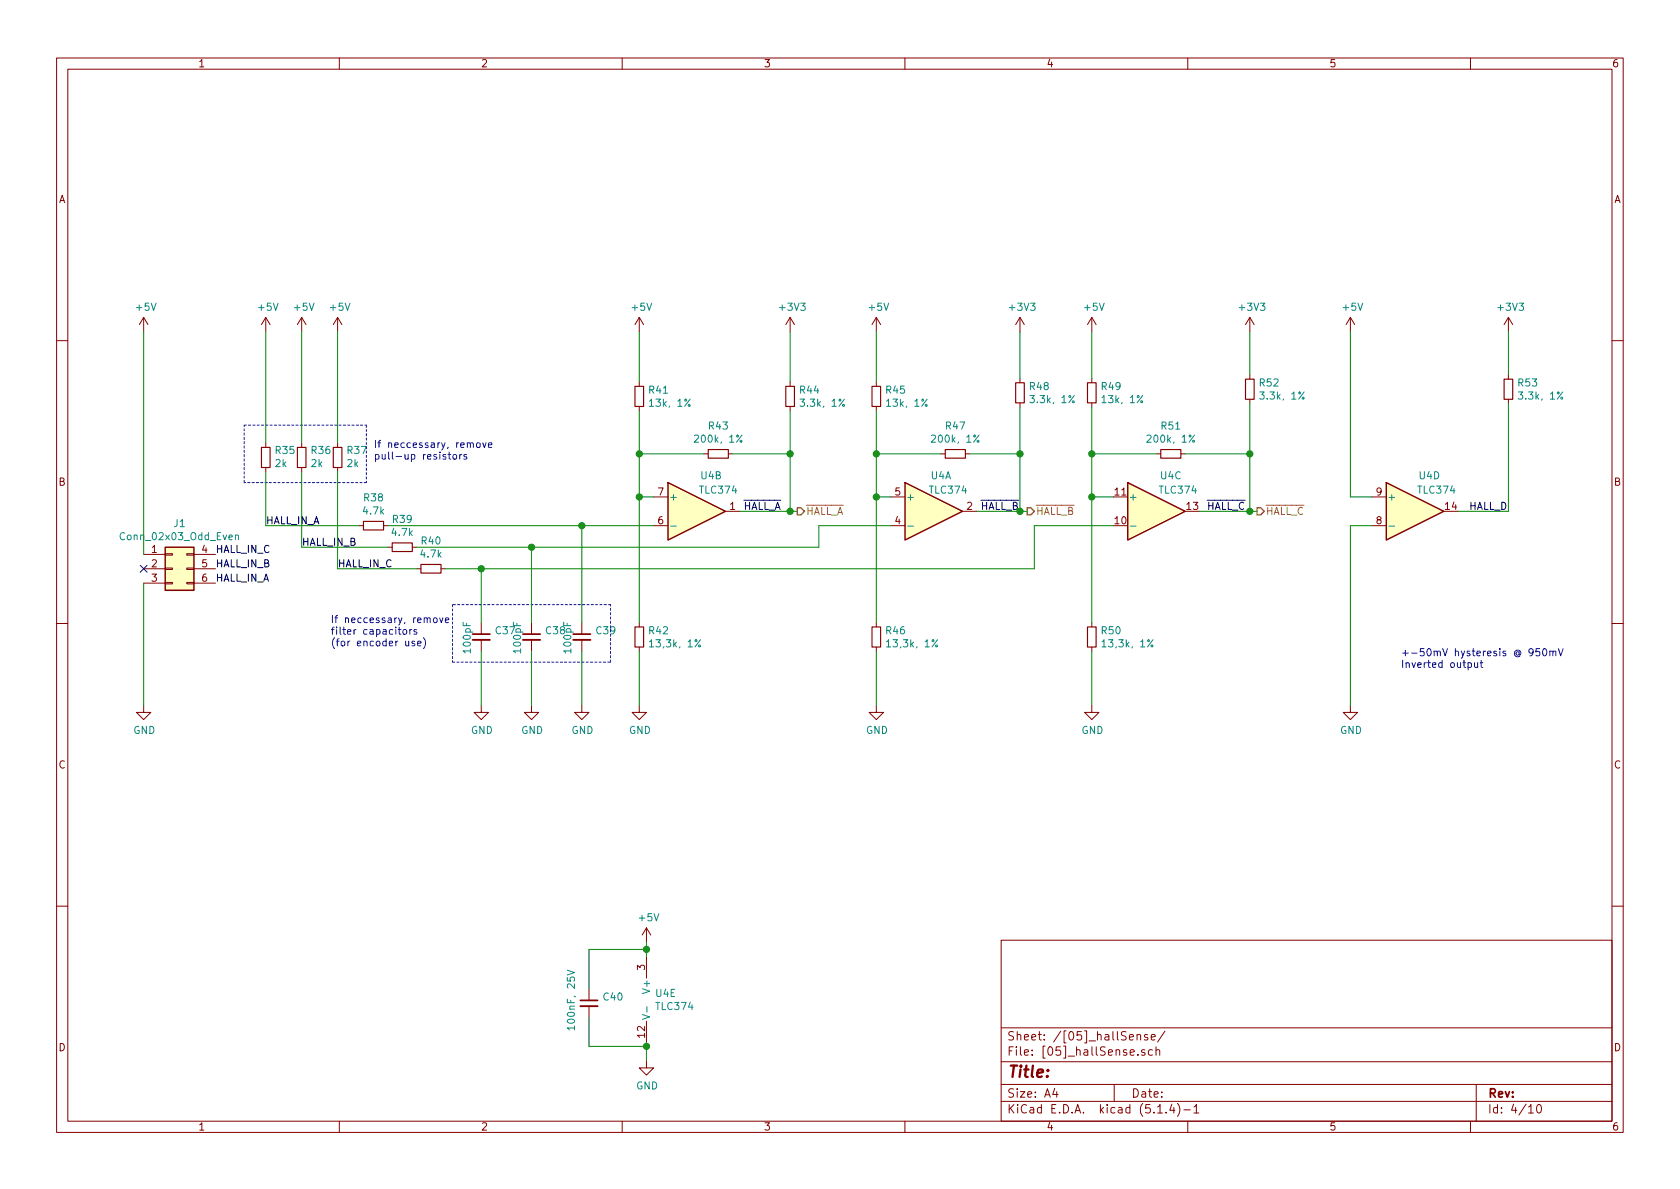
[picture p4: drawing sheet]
EESchema Schematic File Version 4
LIBS:FER_ESC_v2r1-cache
EELAYER 30 0
EELAYER END
$Descr A4 11693 8268
encoding utf-8
Sheet 4 10
Title ""
Date ""
Rev ""
Comp ""
Comment1 ""
Comment2 ""
Comment3 ""
Comment4 ""
$EndDescr
Wire Wire Line
	3100 3950 3350 3950
$Comp
L power:+5V #PWR089
U 1 1
P 4450 2300
F 0 "#PWR089" H 4450 2150 50  0001 C CNN
F 1 "+5V" H 4465 2473 50  0000 C CNN
F 2 "" H 4450 2300 50  0001 C CNN
F 3 "" H 4450 2300 50  0001 C CNN
	1    4450 2300
	1    0    0    -1  
$EndComp
$Comp
L power:+5V #PWR094
U 1 1
P 6100 2300
F 0 "#PWR094" H 6100 2150 50  0001 C CNN
F 1 "+5V" H 6115 2473 50  0000 C CNN
F 2 "" H 6100 2300 50  0001 C CNN
F 3 "" H 6100 2300 50  0001 C CNN
	1    6100 2300
	1    0    0    -1  
$EndComp
Wire Wire Line
	5700 3650 6200 3650
Wire Wire Line
	6200 3450 6100 3450
$Comp
L power:+5V #PWR097
U 1 1
P 7600 2300
F 0 "#PWR097" H 7600 2150 50  0001 C CNN
F 1 "+5V" H 7615 2473 50  0000 C CNN
F 2 "" H 7600 2300 50  0001 C CNN
F 3 "" H 7600 2300 50  0001 C CNN
	1    7600 2300
	1    0    0    -1  
$EndComp
Wire Wire Line
	3700 3800 5700 3800
Wire Wire Line
	5700 3800 5700 3650
Connection ~ 3700 3800
Wire Wire Line
	7200 3950 7200 3650
Connection ~ 3350 3950
$Comp
L power:+3V3 #PWR093
U 1 1
P 5500 2300
F 0 "#PWR093" H 5500 2150 50  0001 C CNN
F 1 "+3V3" H 5515 2473 50  0000 C CNN
F 2 "" H 5500 2300 50  0001 C CNN
F 3 "" H 5500 2300 50  0001 C CNN
	1    5500 2300
	1    0    0    -1  
$EndComp
$Comp
L power:+3V3 #PWR096
U 1 1
P 7100 2300
F 0 "#PWR096" H 7100 2150 50  0001 C CNN
F 1 "+3V3" H 7115 2473 50  0000 C CNN
F 2 "" H 7100 2300 50  0001 C CNN
F 3 "" H 7100 2300 50  0001 C CNN
	1    7100 2300
	1    0    0    -1  
$EndComp
$Comp
L power:+3V3 #PWR099
U 1 1
P 8700 2300
F 0 "#PWR099" H 8700 2150 50  0001 C CNN
F 1 "+3V3" H 8715 2473 50  0000 C CNN
F 2 "" H 8700 2300 50  0001 C CNN
F 3 "" H 8700 2300 50  0001 C CNN
	1    8700 2300
	1    0    0    -1  
$EndComp
$Comp
L power:+5V #PWR091
U 1 1
P 4500 6550
F 0 "#PWR091" H 4500 6400 50  0001 C CNN
F 1 "+5V" H 4515 6723 50  0000 C CNN
F 2 "" H 4500 6550 50  0001 C CNN
F 3 "" H 4500 6550 50  0001 C CNN
	1    4500 6550
	1    0    0    -1  
$EndComp
Wire Wire Line
	4500 7250 4500 7275
Wire Wire Line
	4500 6650 4500 6600
$Comp
L power:+3V3 #PWR0102
U 1 1
P 10500 2300
F 0 "#PWR0102" H 10500 2150 50  0001 C CNN
F 1 "+3V3" H 10515 2473 50  0000 C CNN
F 2 "" H 10500 2300 50  0001 C CNN
F 3 "" H 10500 2300 50  0001 C CNN
	1    10500 2300
	1    0    0    -1  
$EndComp
Wire Wire Line
	9550 3450 9400 3450
$Comp
L power:+5V #PWR0100
U 1 1
P 9400 2300
F 0 "#PWR0100" H 9400 2150 50  0001 C CNN
F 1 "+5V" H 9415 2473 50  0000 C CNN
F 2 "" H 9400 2300 50  0001 C CNN
F 3 "" H 9400 2300 50  0001 C CNN
	1    9400 2300
	1    0    0    -1  
$EndComp
$Comp
L power:+5V #PWR081
U 1 1
P 1000 2300
F 0 "#PWR081" H 1000 2150 50  0001 C CNN
F 1 "+5V" H 1015 2473 50  0000 C CNN
F 2 "" H 1000 2300 50  0001 C CNN
F 3 "" H 1000 2300 50  0001 C CNN
	1    1000 2300
	1    0    0    -1  
$EndComp
Connection ~ 4500 6600
Wire Wire Line
	4500 6600 4500 6550
Wire Wire Line
	4100 6600 4500 6600
Wire Wire Line
	4100 7275 4500 7275
Connection ~ 4500 7275
$Comp
L power:GND #PWR092
U 1 1
P 4500 7375
F 0 "#PWR092" H 4500 7125 50  0001 C CNN
F 1 "GND" H 4505 7202 50  0000 C CNN
F 2 "" H 4500 7375 50  0001 C CNN
F 3 "" H 4500 7375 50  0001 C CNN
	1    4500 7375
	1    0    0    -1  
$EndComp
Wire Wire Line
	4500 7275 4500 7375
Text Label 5175 3550 0    50   ~ 0
~HALL_A
Text Label 6825 3550 0    50   ~ 0
~HALL_B
Text Label 8400 3550 0    50   ~ 0
~HALL_C
Text Label 1500 4050 0    50   ~ 0
HALL_IN_A
Text Label 1500 3950 0    50   ~ 0
HALL_IN_B
Text Label 1500 3850 0    50   ~ 0
HALL_IN_C
Text Label 10225 3550 0    50   ~ 0
HALL_D
Text HLabel 5550 3550 2    50   Output ~ 0
~HALL_A
Text HLabel 7150 3550 2    50   Output ~ 0
~HALL_B
Text HLabel 8750 3550 2    50   Output ~ 0
~HALL_C
Wire Wire Line
	8750 3550 8700 3550
Wire Wire Line
	5550 3550 5500 3550
$Comp
L Device:R_Small R41
U 1 1
P 4450 2750
F 0 "R41" H 4509 2796 50  0000 L CNN
F 1 "13k, 1%" H 4509 2705 50  0000 L CNN
F 2 "Resistor_SMD:R_0603_1608Metric" H 4450 2750 50  0001 C CNN
F 3 "~" H 4450 2750 50  0001 C CNN
F 4 "CR0603-FX-1302ELF" H 4450 2750 50  0001 C CNN "Manufacturer Part Number"
	1    4450 2750
	1    0    0    -1  
$EndComp
$Comp
L Device:R_Small R44
U 1 1
P 5500 2750
F 0 "R44" H 5559 2796 50  0000 L CNN
F 1 "3.3k, 1%" H 5559 2705 50  0000 L CNN
F 2 "Resistor_SMD:R_0603_1608Metric" H 5500 2750 50  0001 C CNN
F 3 "~" H 5500 2750 50  0001 C CNN
F 4 "CR0603-FX-3301ELF" H 5500 2750 50  0001 C CNN "Manufacturer Part Number"
	1    5500 2750
	1    0    0    -1  
$EndComp
$Comp
L Device:R_Small R42
U 1 1
P 4450 4425
F 0 "R42" H 4509 4471 50  0000 L CNN
F 1 "13,3k, 1%" H 4509 4380 50  0000 L CNN
F 2 "Resistor_SMD:R_0603_1608Metric" H 4450 4425 50  0001 C CNN
F 3 "~" H 4450 4425 50  0001 C CNN
F 4 "CR0603-FX-1332ELF" H 4450 4425 50  0001 C CNN "Manufacturer Part Number"
	1    4450 4425
	1    0    0    -1  
$EndComp
Wire Wire Line
	4450 4525 4450 4900
$Comp
L Device:R_Small R43
U 1 1
P 5000 3150
F 0 "R43" V 4804 3150 50  0000 C CNN
F 1 "200k, 1%" V 4895 3150 50  0000 C CNN
F 2 "Resistor_SMD:R_0603_1608Metric" H 5000 3150 50  0001 C CNN
F 3 "~" H 5000 3150 50  0001 C CNN
F 4 "CR0603-FX-2003ELF" H 5000 3150 50  0001 C CNN "Manufacturer Part Number"
	1    5000 3150
	0    1    1    0   
$EndComp
Wire Wire Line
	7200 3650 7750 3650
$Comp
L Device:R_Small R45
U 1 1
P 6100 2750
F 0 "R45" H 6159 2796 50  0000 L CNN
F 1 "13k, 1%" H 6159 2705 50  0000 L CNN
F 2 "Resistor_SMD:R_0603_1608Metric" H 6100 2750 50  0001 C CNN
F 3 "~" H 6100 2750 50  0001 C CNN
F 4 "CR0603-FX-1302ELF" H 6100 2750 50  0001 C CNN "Manufacturer Part Number"
	1    6100 2750
	1    0    0    -1  
$EndComp
Wire Wire Line
	6100 2850 6100 3150
$Comp
L Device:R_Small R48
U 1 1
P 7100 2725
F 0 "R48" H 7159 2771 50  0000 L CNN
F 1 "3.3k, 1%" H 7159 2680 50  0000 L CNN
F 2 "Resistor_SMD:R_0603_1608Metric" H 7100 2725 50  0001 C CNN
F 3 "~" H 7100 2725 50  0001 C CNN
F 4 "CR0603-FX-3301ELF" H 7100 2725 50  0001 C CNN "Manufacturer Part Number"
	1    7100 2725
	1    0    0    -1  
$EndComp
Wire Wire Line
	7100 2825 7100 3150
Connection ~ 7100 3150
$Comp
L Device:R_Small R47
U 1 1
P 6650 3150
F 0 "R47" V 6454 3150 50  0000 C CNN
F 1 "200k, 1%" V 6545 3150 50  0000 C CNN
F 2 "Resistor_SMD:R_0603_1608Metric" H 6650 3150 50  0001 C CNN
F 3 "~" H 6650 3150 50  0001 C CNN
F 4 "CR0603-FX-2003ELF" H 6650 3150 50  0001 C CNN "Manufacturer Part Number"
	1    6650 3150
	0    1    1    0   
$EndComp
Wire Wire Line
	6750 3150 7100 3150
Wire Wire Line
	7100 3150 7100 3550
Wire Wire Line
	6800 3550 7100 3550
Connection ~ 7100 3550
Wire Wire Line
	7100 3550 7150 3550
$Comp
L Device:R_Small R49
U 1 1
P 7600 2725
F 0 "R49" H 7659 2771 50  0000 L CNN
F 1 "13k, 1%" H 7659 2680 50  0000 L CNN
F 2 "Resistor_SMD:R_0603_1608Metric" H 7600 2725 50  0001 C CNN
F 3 "~" H 7600 2725 50  0001 C CNN
F 4 "CR0603-FX-1302ELF" H 7600 2725 50  0001 C CNN "Manufacturer Part Number"
	1    7600 2725
	1    0    0    -1  
$EndComp
$Comp
L Device:R_Small R52
U 1 1
P 8700 2700
F 0 "R52" H 8759 2746 50  0000 L CNN
F 1 "3.3k, 1%" H 8759 2655 50  0000 L CNN
F 2 "Resistor_SMD:R_0603_1608Metric" H 8700 2700 50  0001 C CNN
F 3 "~" H 8700 2700 50  0001 C CNN
F 4 "CR0603-FX-3301ELF" H 8700 2700 50  0001 C CNN "Manufacturer Part Number"
	1    8700 2700
	1    0    0    -1  
$EndComp
Wire Wire Line
	8700 2800 8700 3150
Connection ~ 8700 3150
$Comp
L Device:R_Small R51
U 1 1
P 8150 3150
F 0 "R51" V 7954 3150 50  0000 C CNN
F 1 "200k, 1%" V 8045 3150 50  0000 C CNN
F 2 "Resistor_SMD:R_0603_1608Metric" H 8150 3150 50  0001 C CNN
F 3 "~" H 8150 3150 50  0001 C CNN
F 4 "CR0603-FX-2003ELF" H 8150 3150 50  0001 C CNN "Manufacturer Part Number"
	1    8150 3150
	0    1    1    0   
$EndComp
Wire Wire Line
	8700 3150 8700 3550
Connection ~ 8700 3550
$Comp
L Device:R_Small R46
U 1 1
P 6100 4425
F 0 "R46" H 6159 4471 50  0000 L CNN
F 1 "13,3k, 1%" H 6159 4380 50  0000 L CNN
F 2 "Resistor_SMD:R_0603_1608Metric" H 6100 4425 50  0001 C CNN
F 3 "~" H 6100 4425 50  0001 C CNN
F 4 "CR0603-FX-1332ELF" H 6100 4425 50  0001 C CNN "Manufacturer Part Number"
	1    6100 4425
	1    0    0    -1  
$EndComp
Wire Wire Line
	6100 3450 6100 4325
Wire Wire Line
	6100 4525 6100 4900
$Comp
L Device:R_Small R50
U 1 1
P 7600 4425
F 0 "R50" H 7659 4471 50  0000 L CNN
F 1 "13,3k, 1%" H 7659 4380 50  0000 L CNN
F 2 "Resistor_SMD:R_0603_1608Metric" H 7600 4425 50  0001 C CNN
F 3 "~" H 7600 4425 50  0001 C CNN
F 4 "CR0603-FX-1332ELF" H 7600 4425 50  0001 C CNN "Manufacturer Part Number"
	1    7600 4425
	1    0    0    -1  
$EndComp
Wire Wire Line
	7600 4525 7600 4900
$Comp
L Device:R_Small R53
U 1 1
P 10500 2700
F 0 "R53" H 10559 2746 50  0000 L CNN
F 1 "3.3k, 1%" H 10559 2655 50  0000 L CNN
F 2 "Resistor_SMD:R_0603_1608Metric" H 10500 2700 50  0001 C CNN
F 3 "~" H 10500 2700 50  0001 C CNN
F 4 "CR0603-FX-3301ELF" H 10500 2700 50  0001 C CNN "Manufacturer Part Number"
	1    10500 2700
	1    0    0    -1  
$EndComp
Wire Wire Line
	10500 3550 10500 2800
Connection ~ 6100 3450
$Comp
L power:GND #PWR086
U 1 1
P 3350 4900
F 0 "#PWR086" H 3350 4650 50  0001 C CNN
F 1 "GND" H 3355 4727 50  0000 C CNN
F 2 "" H 3350 4900 50  0001 C CNN
F 3 "" H 3350 4900 50  0001 C CNN
	1    3350 4900
	1    0    0    -1  
$EndComp
$Comp
L power:GND #PWR087
U 1 1
P 3700 4900
F 0 "#PWR087" H 3700 4650 50  0001 C CNN
F 1 "GND" H 3705 4727 50  0000 C CNN
F 2 "" H 3700 4900 50  0001 C CNN
F 3 "" H 3700 4900 50  0001 C CNN
	1    3700 4900
	1    0    0    -1  
$EndComp
$Comp
L power:GND #PWR088
U 1 1
P 4050 4900
F 0 "#PWR088" H 4050 4650 50  0001 C CNN
F 1 "GND" H 4055 4727 50  0000 C CNN
F 2 "" H 4050 4900 50  0001 C CNN
F 3 "" H 4050 4900 50  0001 C CNN
	1    4050 4900
	1    0    0    -1  
$EndComp
$Comp
L power:GND #PWR090
U 1 1
P 4450 4900
F 0 "#PWR090" H 4450 4650 50  0001 C CNN
F 1 "GND" H 4455 4727 50  0000 C CNN
F 2 "" H 4450 4900 50  0001 C CNN
F 3 "" H 4450 4900 50  0001 C CNN
	1    4450 4900
	1    0    0    -1  
$EndComp
Wire Wire Line
	3350 3950 7200 3950
$Comp
L power:GND #PWR095
U 1 1
P 6100 4900
F 0 "#PWR095" H 6100 4650 50  0001 C CNN
F 1 "GND" H 6105 4727 50  0000 C CNN
F 2 "" H 6100 4900 50  0001 C CNN
F 3 "" H 6100 4900 50  0001 C CNN
	1    6100 4900
	1    0    0    -1  
$EndComp
$Comp
L power:GND #PWR098
U 1 1
P 7600 4900
F 0 "#PWR098" H 7600 4650 50  0001 C CNN
F 1 "GND" H 7605 4727 50  0000 C CNN
F 2 "" H 7600 4900 50  0001 C CNN
F 3 "" H 7600 4900 50  0001 C CNN
	1    7600 4900
	1    0    0    -1  
$EndComp
$Comp
L power:GND #PWR0101
U 1 1
P 9400 4900
F 0 "#PWR0101" H 9400 4650 50  0001 C CNN
F 1 "GND" H 9405 4727 50  0000 C CNN
F 2 "" H 9400 4900 50  0001 C CNN
F 3 "" H 9400 4900 50  0001 C CNN
	1    9400 4900
	1    0    0    -1  
$EndComp
$Comp
L Device:C_Small C37
U 1 1
P 3350 4425
F 0 "C37" H 3442 4471 50  0000 L CNN
F 1 "100pF" V 3250 4300 50  0000 L CNN
F 2 "Capacitor_SMD:C_0603_1608Metric" H 3350 4425 50  0001 C CNN
F 3 "" H 3350 4425 50  0001 C CNN
F 4 "885012206077" H 3350 4425 50  0001 C CNN "Manufacturer Part Number"
	1    3350 4425
	1    0    0    -1  
$EndComp
Wire Wire Line
	3350 3950 3350 4325
Wire Wire Line
	3350 4525 3350 4900
$Comp
L Device:C_Small C38
U 1 1
P 3700 4425
F 0 "C38" H 3792 4471 50  0000 L CNN
F 1 "100pF" V 3600 4300 50  0000 L CNN
F 2 "Capacitor_SMD:C_0603_1608Metric" H 3700 4425 50  0001 C CNN
F 3 "" H 3700 4425 50  0001 C CNN
F 4 "885012206077" H 3700 4425 50  0001 C CNN "Manufacturer Part Number"
	1    3700 4425
	1    0    0    -1  
$EndComp
$Comp
L Device:C_Small C39
U 1 1
P 4050 4425
F 0 "C39" H 4142 4471 50  0000 L CNN
F 1 "100pF" V 3950 4300 50  0000 L CNN
F 2 "Capacitor_SMD:C_0603_1608Metric" H 4050 4425 50  0001 C CNN
F 3 "" H 4050 4425 50  0001 C CNN
F 4 "885012206077" H 4050 4425 50  0001 C CNN "Manufacturer Part Number"
	1    4050 4425
	1    0    0    -1  
$EndComp
Wire Wire Line
	3700 3800 3700 4325
Wire Wire Line
	3700 4525 3700 4900
Wire Wire Line
	4050 4525 4050 4900
Wire Wire Line
	4050 3650 4050 4325
$Comp
L Device:R_Small R38
U 1 1
P 2600 3650
F 0 "R38" V 2404 3650 50  0000 C CNN
F 1 "4.7k" V 2495 3650 50  0000 C CNN
F 2 "Resistor_SMD:R_0603_1608Metric" H 2600 3650 50  0001 C CNN
F 3 "~" H 2600 3650 50  0001 C CNN
F 4 "CR0603-FX-4701ELF" H 2600 3650 50  0001 C CNN "Manufacturer Part Number"
	1    2600 3650
	0    1    1    0   
$EndComp
$Comp
L Device:R_Small R40
U 1 1
P 3000 3950
F 0 "R40" V 2804 3950 50  0000 C CNN
F 1 "4.7k" V 2895 3950 50  0000 C CNN
F 2 "Resistor_SMD:R_0603_1608Metric" H 3000 3950 50  0001 C CNN
F 3 "~" H 3000 3950 50  0001 C CNN
F 4 "CR0603-FX-4701ELF" H 3000 3950 50  0001 C CNN "Manufacturer Part Number"
	1    3000 3950
	0    1    1    0   
$EndComp
$Comp
L Device:R_Small R37
U 1 1
P 2350 3175
F 0 "R37" H 2291 3129 50  0000 R CNN
F 1 "2k" H 2291 3220 50  0000 R CNN
F 2 "Resistor_SMD:R_0603_1608Metric" H 2350 3175 50  0001 C CNN
F 3 "~" H 2350 3175 50  0001 C CNN
F 4 "CR0603-FX-2001ELF" H 2350 3175 50  0001 C CNN "Manufacturer Part Number"
	1    2350 3175
	-1   0    0    1   
$EndComp
Wire Wire Line
	2350 3275 2350 3950
$Comp
L Device:R_Small R36
U 1 1
P 2100 3175
F 0 "R36" H 2041 3129 50  0000 R CNN
F 1 "2k" H 2041 3220 50  0000 R CNN
F 2 "Resistor_SMD:R_0603_1608Metric" H 2100 3175 50  0001 C CNN
F 3 "~" H 2100 3175 50  0001 C CNN
F 4 "CR0603-FX-2001ELF" H 2100 3175 50  0001 C CNN "Manufacturer Part Number"
	1    2100 3175
	-1   0    0    1   
$EndComp
$Comp
L Device:R_Small R35
U 1 1
P 1850 3175
F 0 "R35" H 1791 3129 50  0000 R CNN
F 1 "2k" H 1791 3220 50  0000 R CNN
F 2 "Resistor_SMD:R_0603_1608Metric" H 1850 3175 50  0001 C CNN
F 3 "~" H 1850 3175 50  0001 C CNN
F 4 "CR0603-FX-2001ELF" H 1850 3175 50  0001 C CNN "Manufacturer Part Number"
	1    1850 3175
	-1   0    0    1   
$EndComp
Wire Wire Line
	1850 3275 1850 3650
Wire Wire Line
	2100 3800 2700 3800
Wire Wire Line
	2900 3800 3700 3800
$Comp
L Device:R_Small R39
U 1 1
P 2800 3800
F 0 "R39" V 2604 3800 50  0000 C CNN
F 1 "4.7k" V 2695 3800 50  0000 C CNN
F 2 "Resistor_SMD:R_0603_1608Metric" H 2800 3800 50  0001 C CNN
F 3 "~" H 2800 3800 50  0001 C CNN
F 4 "CR0603-FX-4701ELF" H 2800 3800 50  0001 C CNN "Manufacturer Part Number"
	1    2800 3800
	0    1    1    0   
$EndComp
$Comp
L power:+5V #PWR084
U 1 1
P 2100 2300
F 0 "#PWR084" H 2100 2150 50  0001 C CNN
F 1 "+5V" H 2115 2473 50  0000 C CNN
F 2 "" H 2100 2300 50  0001 C CNN
F 3 "" H 2100 2300 50  0001 C CNN
	1    2100 2300
	1    0    0    -1  
$EndComp
$Comp
L Device:C_Small C40
U 1 1
P 4100 6975
F 0 "C40" H 4192 7021 50  0000 L CNN
F 1 "100nF, 25V" V 3975 6775 50  0000 L CNN
F 2 "Capacitor_SMD:C_0603_1608Metric" H 4100 6975 50  0001 C CNN
F 3 "" H 4100 6975 50  0001 C CNN
F 4 "C0603C104Z3VACTU" H 4100 6975 50  0001 C CNN "Manufacturer Part Number"
	1    4100 6975
	1    0    0    -1  
$EndComp
Wire Wire Line
	4100 6600 4100 6875
Wire Wire Line
	4100 7075 4100 7275
$Comp
L FER_ZESA_SY:TLC374 U4
U 1 1
P 6500 3550
F 0 "U4" H 6550 3800 50  0000 C CNN
F 1 "TLC374" H 6600 3700 50  0000 C CNN
F 2 "Package_SO:SOIC-14_3.9x8.7mm_P1.27mm" H 6450 3650 50  0001 C CNN
F 3 "http://www.ti.com/lit/ds/symlink/lm339.pdf" H 6550 3750 50  0001 C CNN
F 4 "TLC374CDR" H 6500 3550 50  0001 C CNN "Manufacturer Part Number"
	1    6500 3550
	1    0    0    -1  
$EndComp
Wire Wire Line
	6100 3150 6550 3150
Connection ~ 6100 3150
Wire Wire Line
	6100 3150 6100 3450
Wire Wire Line
	4450 2850 4450 3150
Connection ~ 4450 3150
Wire Wire Line
	4450 3150 4450 3450
$Comp
L FER_ZESA_SY:TLC374 U4
U 2 1
P 4850 3550
F 0 "U4" H 4950 3800 50  0000 C CNN
F 1 "TLC374" H 5000 3700 50  0000 C CNN
F 2 "Package_SO:SOIC-14_3.9x8.7mm_P1.27mm" H 4800 3650 50  0001 C CNN
F 3 "http://www.ti.com/lit/ds/symlink/lm339.pdf" H 4900 3750 50  0001 C CNN
F 4 "TLC374CDR" H 4850 3550 50  0001 C CNN "Manufacturer Part Number"
	2    4850 3550
	1    0    0    -1  
$EndComp
Wire Wire Line
	2700 3650 4050 3650
Connection ~ 4050 3650
Wire Wire Line
	4050 3650 4550 3650
Wire Wire Line
	2350 3950 2900 3950
Wire Wire Line
	1850 3650 2500 3650
Wire Wire Line
	4550 3450 4450 3450
Connection ~ 4450 3450
Wire Wire Line
	4450 3450 4450 4325
$Comp
L power:+5V #PWR083
U 1 1
P 1850 2300
F 0 "#PWR083" H 1850 2150 50  0001 C CNN
F 1 "+5V" H 1865 2473 50  0000 C CNN
F 2 "" H 1850 2300 50  0001 C CNN
F 3 "" H 1850 2300 50  0001 C CNN
	1    1850 2300
	1    0    0    -1  
$EndComp
$Comp
L power:+5V #PWR085
U 1 1
P 2350 2300
F 0 "#PWR085" H 2350 2150 50  0001 C CNN
F 1 "+5V" H 2365 2473 50  0000 C CNN
F 2 "" H 2350 2300 50  0001 C CNN
F 3 "" H 2350 2300 50  0001 C CNN
	1    2350 2300
	1    0    0    -1  
$EndComp
$Comp
L FER_ZESA_SY:TLC374 U4
U 3 1
P 8050 3550
F 0 "U4" H 8150 3800 50  0000 C CNN
F 1 "TLC374" H 8200 3700 50  0000 C CNN
F 2 "Package_SO:SOIC-14_3.9x8.7mm_P1.27mm" H 8000 3650 50  0001 C CNN
F 3 "http://www.ti.com/lit/ds/symlink/lm339.pdf" H 8100 3750 50  0001 C CNN
F 4 "TLC374CDR" H 8050 3550 50  0001 C CNN "Manufacturer Part Number"
	3    8050 3550
	1    0    0    -1  
$EndComp
Wire Wire Line
	7600 2825 7600 3150
Wire Wire Line
	8050 3150 7600 3150
Connection ~ 7600 3150
Wire Wire Line
	7600 3150 7600 3450
Wire Wire Line
	7750 3450 7600 3450
Connection ~ 7600 3450
Wire Wire Line
	7600 3450 7600 4325
Wire Wire Line
	10500 2300 10500 2600
Wire Wire Line
	9400 2300 9400 3450
Wire Wire Line
	8700 2300 8700 2600
Wire Wire Line
	7600 2300 7600 2625
Wire Wire Line
	7100 2300 7100 2625
Wire Wire Line
	6100 2300 6100 2650
Connection ~ 5500 3550
Wire Wire Line
	5500 2850 5500 3150
Wire Wire Line
	5150 3550 5500 3550
Wire Wire Line
	5100 3150 5500 3150
Connection ~ 5500 3150
Wire Wire Line
	5500 3150 5500 3550
Wire Wire Line
	4450 3150 4900 3150
Wire Wire Line
	10150 3550 10500 3550
$Comp
L FER_ZESA_SY:TLC374 U4
U 4 1
P 9850 3550
F 0 "U4" H 9950 3800 50  0000 C CNN
F 1 "TLC374" H 10000 3700 50  0000 C CNN
F 2 "Package_SO:SOIC-14_3.9x8.7mm_P1.27mm" H 9800 3650 50  0001 C CNN
F 3 "http://www.ti.com/lit/ds/symlink/lm339.pdf" H 9900 3750 50  0001 C CNN
F 4 "TLC374CDR" H 9850 3550 50  0001 C CNN "Manufacturer Part Number"
	4    9850 3550
	1    0    0    -1  
$EndComp
Wire Wire Line
	9550 3650 9400 3650
$Comp
L FER_ZESA_SY:TLC374 U4
U 5 1
P 4600 6950
F 0 "U4" H 4558 6996 50  0000 L CNN
F 1 "TLC374" H 4558 6905 50  0000 L CNN
F 2 "Package_SO:SOIC-14_3.9x8.7mm_P1.27mm" H 4550 7050 50  0001 C CNN
F 3 "http://www.ti.com/lit/ds/symlink/lm339.pdf" H 4650 7150 50  0001 C CNN
F 4 "TLC374CDR" H 4600 6950 50  0001 C CNN "Manufacturer Part Number"
	5    4600 6950
	1    0    0    -1  
$EndComp
Wire Wire Line
	8250 3150 8700 3150
Wire Wire Line
	8350 3550 8700 3550
Wire Wire Line
	4450 2300 4450 2650
Wire Wire Line
	5500 2300 5500 2650
Wire Wire Line
	1850 2300 1850 3075
Wire Wire Line
	2100 2300 2100 3075
Wire Notes Line
	1700 2950 2550 2950
Wire Notes Line
	2550 2950 2550 3350
Wire Notes Line
	2550 3350 1700 3350
Wire Notes Line
	1700 3350 1700 2950
Text Notes 2600 3200 0    50   ~ 0
If neccessary, remove\npull-up resistors
Text Notes 2300 4500 0    50   ~ 0
If neccessary, remove\nfilter capacitors\n(for encoder use)
Wire Notes Line
	3150 4200 3150 4600
Wire Notes Line
	3150 4600 4250 4600
Wire Notes Line
	4250 4600 4250 4200
Wire Notes Line
	4250 4200 3150 4200
Wire Wire Line
	2350 2300 2350 3075
Wire Wire Line
	2100 3275 2100 3800
$Comp
L Connector_Generic:Conn_02x03_Top_Bottom J?
U 1 1
P 1200 3950
AR Path="/5F78B8C7/5F9EA8F5" Ref="J?"  Part="1" 
AR Path="/5F5B2AC5/5F9EA8F5" Ref="J1"  Part="1" 
F 0 "J1" H 1250 4267 50  0000 C CNN
F 1 "Conn_02x03_Odd_Even" H 1250 4176 50  0000 C CNN
F 2 "Connector_Molex:Molex_Nano-Fit_105314-xx06_2x03_P2.50mm_Horizontal" H 1200 3950 50  0001 C CNN
F 3 "~" H 1200 3950 50  0001 C CNN
F 4 "105314-1206" H 1200 3950 50  0001 C CNN "Manufacturer Part Number"
	1    1200 3950
	1    0    0    -1  
$EndComp
Wire Wire Line
	1000 2300 1000 3850
$Comp
L power:GND #PWR082
U 1 1
P 1000 4900
F 0 "#PWR082" H 1000 4650 50  0001 C CNN
F 1 "GND" H 1005 4727 50  0000 C CNN
F 2 "" H 1000 4900 50  0001 C CNN
F 3 "" H 1000 4900 50  0001 C CNN
	1    1000 4900
	1    0    0    -1  
$EndComp
Text Label 1850 3650 0    50   ~ 0
HALL_IN_A
Text Label 2100 3800 0    50   ~ 0
HALL_IN_B
Text Label 2350 3950 0    50   ~ 0
HALL_IN_C
Wire Wire Line
	1000 4050 1000 4900
NoConn ~ 1000 3950
Wire Wire Line
	9400 3650 9400 4900
Text Notes 9750 4650 0    50   ~ 0
+-50mV hysteresis @ 950mV\nInverted output
$EndSCHEMATC
